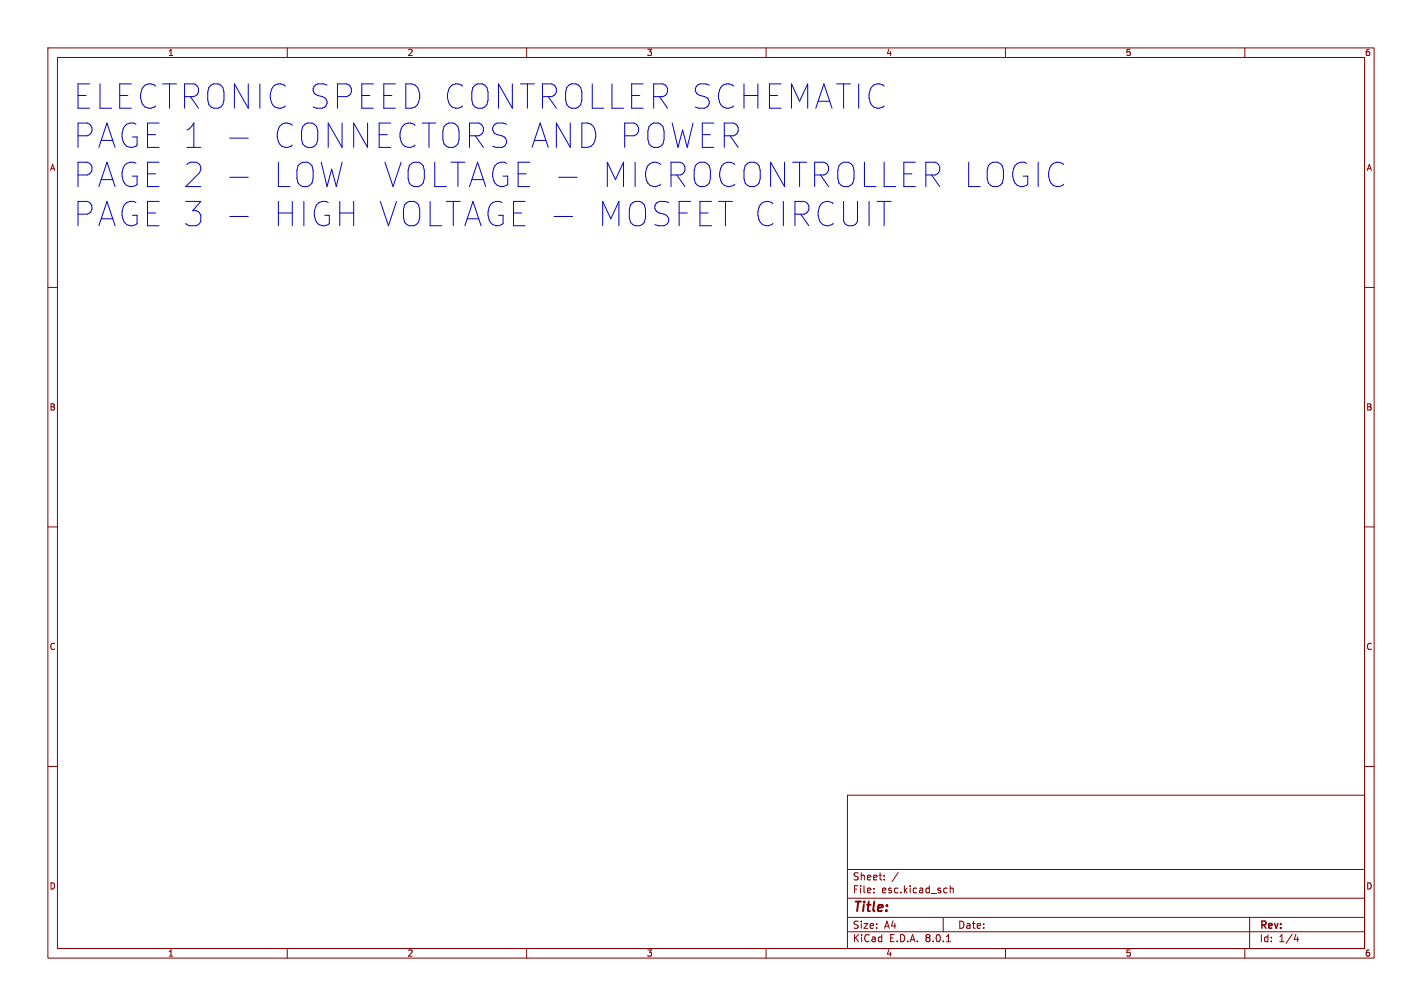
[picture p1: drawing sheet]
<svg xmlns="http://www.w3.org/2000/svg" width="297mm" height="210mm" viewBox="0 0 297 210" stroke-linecap="round" stroke-linejoin="round" font-family="sans-serif">
<g fill="none" stroke="#840000" stroke-width=".21">
<path d="M10 10h277v190h-277zM12 12h273v186h-273zM60 10v2M110 10v2M160 10v2M210 10v2M260 10v2M10 60h2M285 60h2M10 110h2M285 110h2M10 160h2"/>
<path d="M285 160h2M177 166h108v32h-108zM60 198v2M110 198v2M160 198v2M177 194.5h108M177 191.5h108M177 187.5h108M177 181.5h108M182.5 186.3v.1M182.5 185.5v.1M184.7 183.6v.1"/>
<path d="M184.7 182.8v.1M187.6 182.1l-1.3 2M197 191.5v3M197.7 185.4l.1 .1M197.7 196.6h.8M197.8 186.3l-.1 .1M198.5 184.9v1.5M198.5 185.5l.2-.1 .3 .1 .1 .9M210 198v2M260 198v2M261 191.5v6.5M270.7 195l-.4 1.1h.9"/>
<path d="M271 195.6v1"/>
</g>
<path d="M48 28.8h3.9M48 37h3.9M116.7 37h3.9M220.7 33.9h.5l.7 .2 .3 .3M222.2 38.5l-.3 .2-1.2 .2M48 45.2h3.9M115.7 45.2h3.9M183.2 42h2.9M184.7 42v5.1" fill="none" stroke="#0000c2" stroke-width=".21"/>
<g font-size="7.1" fill="#0000c2">
<text x="15" y="23">ELECTRONIC SPEED CONTROLLER SCHEMATIC</text>
<text x="15" y="31.2">PAGE 1 -</text>
<text x="55.2" y="31.2">CONNECTORS AND POWER</text>
<text x="15" y="39.4">PAGE 2 -</text>
<text x="55.2" y="39.4">LOW</text>
<text x="77" y="39.4">VOLTAGE -</text>
<text x="121.6" y="39.4">MICROCONTROLLER LOGIC</text>
<text x="15" y="47.6">PAGE 3 -</text>
<text x="55.2" y="47.6">HIGH VOLTAGE -</text>
<text x="121.2" y="47.6">MOSFET CIRCUIT</text>
</g>
<text font-size="2.8" fill="#840000" x="178" y="190.9">Title:</text>
<g font-size="2.1" fill="#840000">
<text x="178" y="184">Sheet:</text>
<text x="178" y="186.7">File:</text>
<text x="184.1" y="186.7">esc.kicad_sch</text>
<text x="178" y="196.9">KiCad</text>
<text x="178" y="194.1">Size:</text>
<text x="184.7" y="194.1">A4</text>
<text x="185.7" y="196.9">E.D.A.</text>
<text x="193.3" y="196.9">8.0.1</text>
<text x="200" y="194.1">Date:</text>
<text x="263" y="194.3">Rev:</text>
<text x="263" y="196.9">Id:</text>
<text x="267.1" y="196.9">1/4</text>
</g>
<g font-size="1.8" fill="#840000">
<text x="35" y="11.9">1</text>
<text x="85" y="11.9">2</text>
<text x="135" y="11.9">3</text>
<text x="185" y="11.9">4</text>
<text x="235" y="11.9">5</text>
<text x="285" y="11.9">6</text>
<text x="10.3" y="35.9">A</text>
<text x="285.3" y="35.9">A</text>
<text x="10.3" y="85.9">B</text>
<text x="285.3" y="85.9">B</text>
<text x="10.3" y="135.9">C</text>
<text x="285.3" y="135.9">C</text>
<text x="10.3" y="185.9">D</text>
<text x="285.3" y="185.9">D</text>
<text x="35" y="199.9">1</text>
<text x="85" y="199.9">2</text>
<text x="135" y="199.9">3</text>
<text x="185" y="199.9">4</text>
<text x="235" y="199.9">5</text>
<text x="285" y="199.9">6</text>
</g>
</svg>
